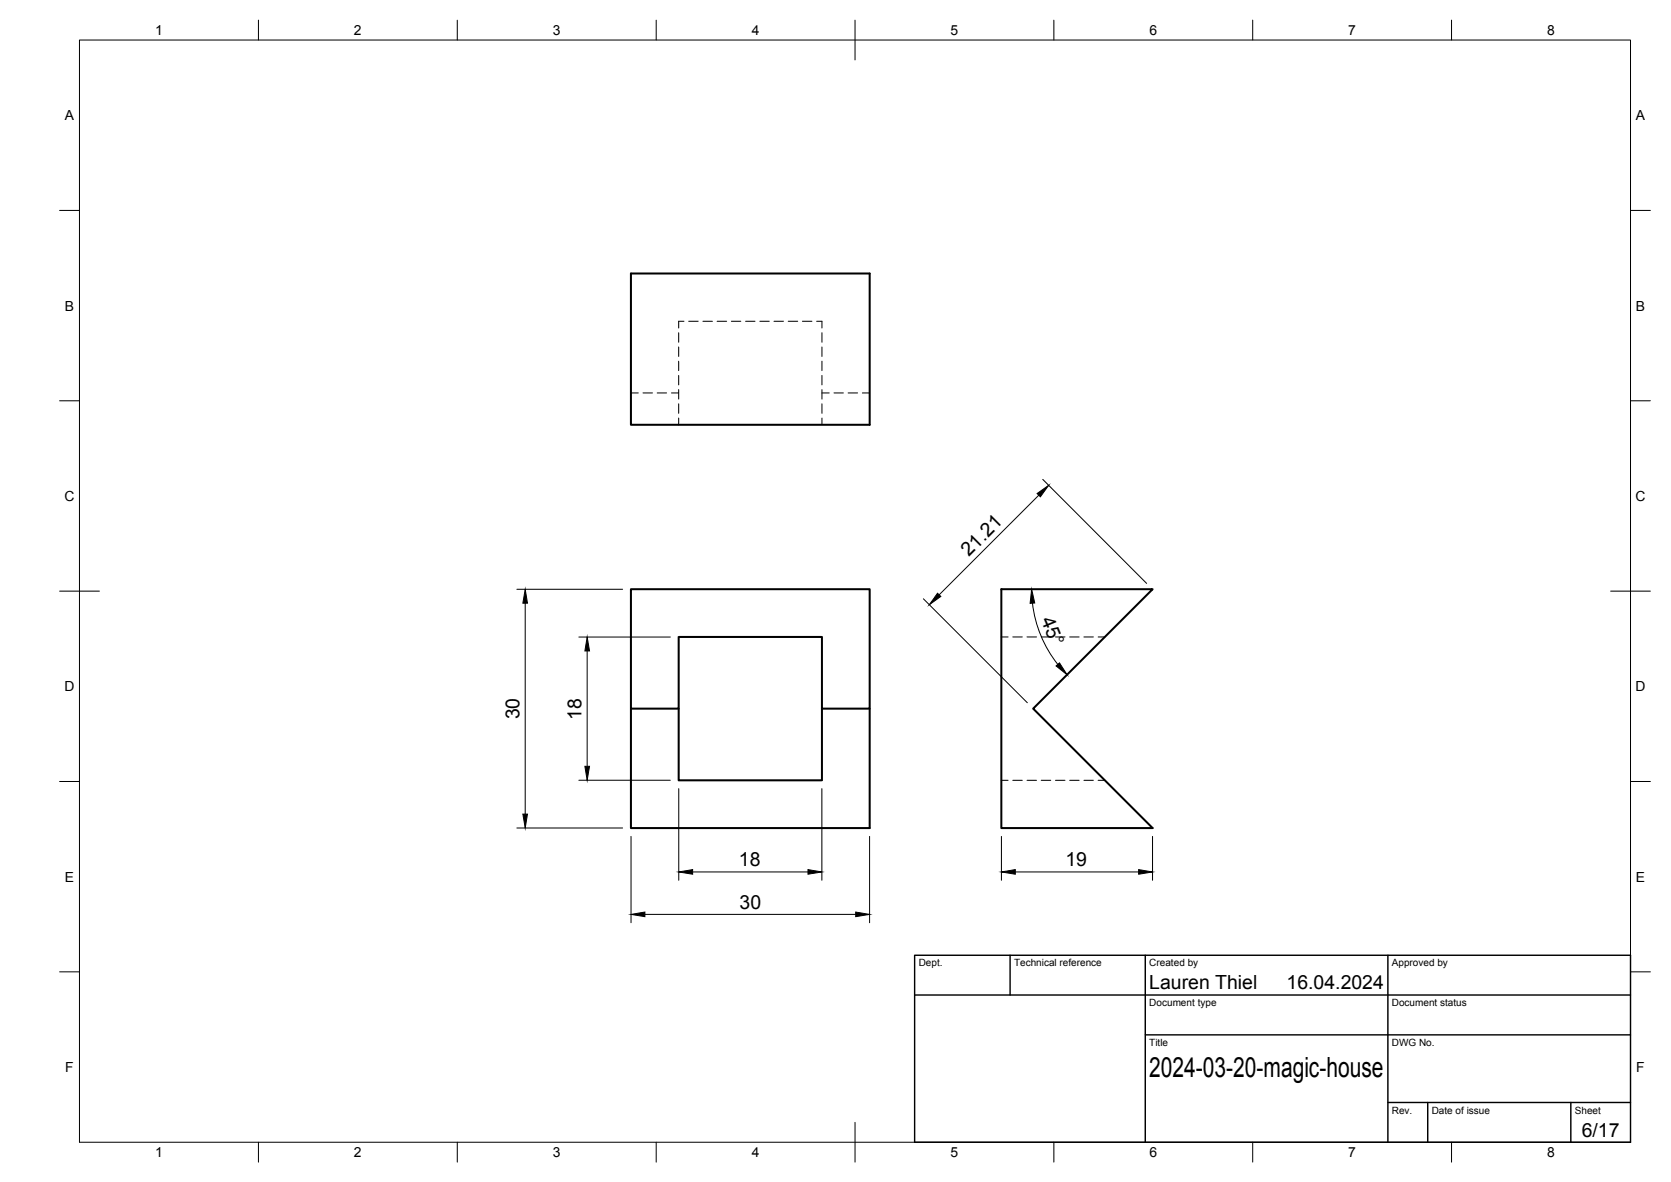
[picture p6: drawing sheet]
<svg xmlns="http://www.w3.org/2000/svg" width="420mm" height="297mm" viewBox="0 0 420 297" stroke-linecap="round" stroke-linejoin="round" font-family="sans-serif">
<!-- layer: Visible -->
<path d="M158.6 68.7h60.1v38.1h-60.1zM158.6 148.1h60.1v30h-12v-18h-36.1v18h-12zM251.8 148.1h38l-30 30 30 30h-38zM158.6 178.1v30h60.1v-30M170.6 178.1v18h36.1v-18" fill="none" stroke="#000" stroke-width=".51"/>
<!-- layer: Hidden -->
<g fill="none" stroke="#000" stroke-width=".25">
<path d="M158.6 98.7h1.9M161.7 98.7h2.4M165.2 98.7h2.4M168.8 98.7h1.8M170.6 83.6v2.4M170.6 87.2v2.4M170.6 90.8v2.3M170.6 94.3v2.4M170.6 97.9v2.4M172 80.7h-1.4v1.7M173.2 80.7h2.4M176.7 80.7h2.4"/>
<path d="M180.3 80.7h2.4M183.9 80.7h2.4M187.5 80.7h2.3M191.1 80.7h2.3M194.6 80.7h2.4M198.2 80.7h2.4M201.8 80.7h2.4M205.3 80.7h1.4v1.7M206.7 98.7h1.8M206.7 83.6v2.4M206.7 87.2v2.4M206.7 90.8v2.3"/>
<path d="M206.7 94.3v2.4M206.7 97.9v2.4M209.7 98.7h2.4M213.3 98.7h2.3M216.8 98.7h1.9M170.6 101.5v2.4M170.6 105.1v1.7M206.7 101.5v2.4M206.7 105.1v1.7M251.8 160.1h1.7M254.7 160.1h2.3M258.2 160.1h2.4"/>
<path d="M261.8 160.1h2.4M265.4 160.1h2.4M269 160.1h2.3M272.5 160.1h2.4M276.1 160.1h1.7M251.8 196.1h1.7M254.7 196.1h2.3M258.2 196.1h2.4M261.8 196.1h2.4M265.4 196.1h2.4M269 196.1h2.3M272.5 196.1h2.4"/>
<path d="M276.1 196.1h1.7"/>
</g>
<!-- layer: BORDER -->
<g fill="none" stroke="#000" stroke-width=".25">
<path d="M20 10.1h390v276.9h-390zM65 5.1v5M115 5.1v5M165 5.1v5M215 5.1v10M265 5.1v5M315 5.1v5M365 5.1v5M15 52.9h5M410 52.9h5M15 100.7h5M410 100.7h5"/>
<path d="M15 148.6h10M405 148.6h10M15 196.4h5M410 196.4h5M15 244.2h5M410 244.2h5M65 287v5M115 287v5M165 287v5M215 282.1v9.9M265 287v5M315 287v5"/>
<path d="M365 287v5"/>
</g>
<!-- layer: TITLEBLOCK -->
<path d="M230 240.1h180v46.9h-180zM230 250h180M254 240.1v9.9M288 240.1v46.9M349 240.1v46.9M288 260.1h122M349 277.1h61M359 277.1v9.9M395 277.1v9.9" fill="none" stroke="#000" stroke-width=".36"/>
<!-- layer: FD_Dimensions -->
<g fill="none" stroke="#000" stroke-width=".25">
<path d="M261.2 124.4l-25.1 25.1M262.2 120.5l26.1 26.1M130 148.1h26.5M132.1 151.6v53M232.2 150.5l26.1 26.1M259.6 151.6a30.4 30.4 0 0 0 6.4 15.4M145.5 160.1h23.1M147.6 163.6v29M145.5 196.1h23.1M170.7 198.2v23M206.7 198.2v23M130 208.1h26.5"/>
<path d="M158.7 210.2v21.7M174.2 219.1h29M218.7 210.2v21.7M251.8 210.2v11M255.3 219.1h31M289.8 210.2v11M162.2 229.8h53"/>
</g>
<g fill="#000" stroke="#000" stroke-width=".25">
<path d="M260.8 124l2.9-2-2.1 2.8zM132.1 148.1l.5 3.5h-1.1zM235.7 149.1l.9 .8-2.9 2.1zM259.4 148.1l.8 3.4-1.2 .1zM147.6 160.1l.6 3.5h-1.1zM265.5 167.4l.9-.8 1.9 3zM147.1 192.6h1.1l-.6 3.5zM131.5 204.6h1.1l-.5 3.5zM170.7 219.1l3.5-.6v1.2zM203.2 218.5l3.5 .6-3.5 .6zM251.8 219.1l3.5-.6v1.2zM286.3 218.5l3.5 .6-3.5 .6z"/>
<path d="M158.7 229.8l3.5-.6v1.2zM215.2 229.2l3.5 .6-3.5 .6z"/>
</g>
<text font-size="7" x="289" y="270.6">2024-03-20-magic-house</text>
<g font-size="4.9">
<text x="243.6" y="140" transform="rotate(-45 243.6 140)">21.21</text>
<text x="261.7" y="155.9" transform="rotate(67 261.7 155.9)">45°</text>
<text x="130.6" y="180.8" transform="rotate(-90 130.6 180.8)">30</text>
<text x="146.2" y="181" transform="rotate(-90 146.2 181)">18</text>
<text x="185.8" y="217.7">18</text>
<text x="267.9" y="217.7">19</text>
<text x="185.9" y="228.3">30</text>
<text x="289" y="248.5">Lauren Thiel</text>
<text x="323.5" y="248.5">16.04.2024</text>
<text x="397.7" y="285.7">6/17</text>
</g>
<g font-size="3.5">
<text x="39" y="8.8">1</text>
<text x="89" y="8.8">2</text>
<text x="139" y="8.8">3</text>
<text x="189" y="8.8">4</text>
<text x="239" y="8.8">5</text>
<text x="289" y="8.8">6</text>
<text x="339" y="8.8">7</text>
<text x="389" y="8.8">8</text>
<text x="16.3" y="30.2">A</text>
<text x="411.3" y="30.2">A</text>
<text x="16.3" y="78">B</text>
<text x="411.3" y="78">B</text>
<text x="16.2" y="125.9">C</text>
<text x="411.2" y="125.9">C</text>
<text x="16.2" y="173.7">D</text>
<text x="411.2" y="173.7">D</text>
<text x="16.3" y="221.6">E</text>
<text x="411.3" y="221.6">E</text>
<text x="16.4" y="269.4">F</text>
<text x="411.4" y="269.4">F</text>
<text x="39" y="290.8">1</text>
<text x="89" y="290.8">2</text>
<text x="139" y="290.8">3</text>
<text x="189" y="290.8">4</text>
<text x="239" y="290.8">5</text>
<text x="289" y="290.8">6</text>
<text x="339" y="290.8">7</text>
<text x="389" y="290.8">8</text>
</g>
<g font-size="2.5">
<text x="231" y="242.9">Dept.</text>
<text x="255" y="242.9">Technical reference</text>
<text x="289" y="242.9">Created by</text>
<text x="350" y="242.9">Approved by</text>
<text x="289" y="252.8">Document type</text>
<text x="350" y="252.8">Document status</text>
<text x="289" y="262.9">Title</text>
<text x="350" y="262.9">DWG No.</text>
<text x="350" y="279.9">Rev.</text>
<text x="360" y="279.9">Date of issue</text>
<text x="396" y="279.9">Sheet</text>
</g>
</svg>
